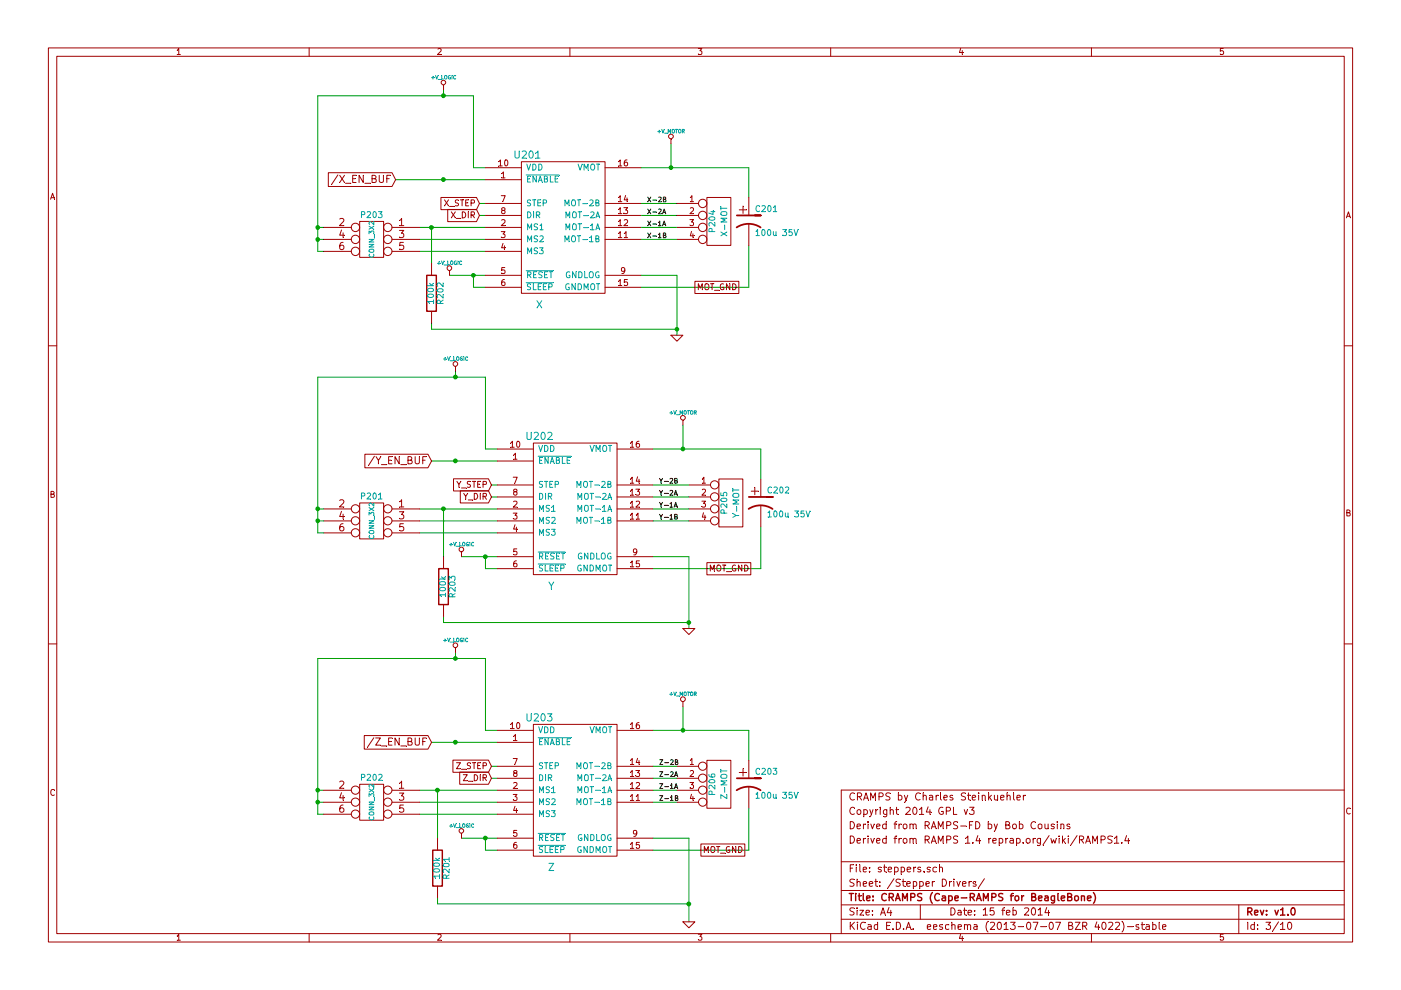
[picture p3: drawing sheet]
EESchema Schematic File Version 2
LIBS:power
LIBS:device
LIBS:transistors
LIBS:conn
LIBS:linear
LIBS:regul
LIBS:74xx
LIBS:cmos4000
LIBS:adc-dac
LIBS:memory
LIBS:xilinx
LIBS:special
LIBS:microcontrollers
LIBS:dsp
LIBS:microchip
LIBS:analog_switches
LIBS:motorola
LIBS:texas
LIBS:intel
LIBS:audio
LIBS:interface
LIBS:digital-audio
LIBS:philips
LIBS:display
LIBS:cypress
LIBS:siliconi
LIBS:opto
LIBS:atmel
LIBS:contrib
LIBS:valves
LIBS:RMC
LIBS:arduino_shieldsNCL
LIBS:opendous
LIBS:beaglebone
LIBS:beagleboneblack
LIBS:CRAMPS-cache
EELAYER 27 0
EELAYER END
$Descr A4 11693 8268
encoding utf-8
Sheet 3 10
Title "CRAMPS (Cape-RAMPS for BeagleBone)"
Date "15 feb 2014"
Rev "v1.0"
Comp ""
Comment1 "Derived from RAMPS 1.4 reprap.org/wiki/RAMPS1.4"
Comment2 "Derived from RAMPS-FD by Bob Cousins"
Comment3 "Copyright 2014 GPL v3"
Comment4 "CRAMPS by Charles Steinkuehler"
$EndDescr
Wire Wire Line
	3700 750  3700 800 
Wire Wire Line
	5450 6700 5650 6700
Wire Wire Line
	5450 6500 5650 6500
Connection ~ 3650 6600
Connection ~ 5700 6100
Connection ~ 5750 7550
Wire Wire Line
	5750 7700 5750 7000
Connection ~ 5700 3750
Wire Wire Line
	5750 5250 5750 4650
Connection ~ 3700 4250
Wire Wire Line
	3700 4650 3700 4250
Connection ~ 5650 2750
Wire Wire Line
	6250 2050 6250 2400
Wire Wire Line
	6250 2400 5350 2400
Wire Wire Line
	5700 3550 5700 3750
Wire Wire Line
	5450 3750 6350 3750
Wire Wire Line
	5750 4250 5450 4250
Wire Wire Line
	5750 4050 5450 4050
Wire Wire Line
	5450 4750 6350 4750
Wire Wire Line
	5750 4650 5450 4650
Wire Wire Line
	5450 4150 5750 4150
Wire Wire Line
	5450 4350 5750 4350
Wire Wire Line
	3750 2300 4050 2300
Connection ~ 2650 2000
Wire Wire Line
	2650 2100 2650 800 
Wire Wire Line
	2650 2100 2700 2100
Wire Wire Line
	2650 2000 2700 2000
Wire Wire Line
	4050 1800 4000 1800
Wire Wire Line
	4050 2100 3500 2100
Wire Wire Line
	4050 1900 3500 1900
Wire Wire Line
	5350 2000 5650 2000
Wire Wire Line
	5350 1800 5650 1800
Wire Wire Line
	5350 2300 5650 2300
Wire Wire Line
	5650 1700 5350 1700
Wire Wire Line
	5650 1900 5350 1900
Wire Wire Line
	5600 1200 5600 1400
Connection ~ 3700 800 
Connection ~ 3700 1500
Wire Wire Line
	3500 2000 4050 2000
Wire Wire Line
	4000 1700 4050 1700
Wire Wire Line
	2700 1900 2650 1900
Connection ~ 2650 1900
Wire Wire Line
	4050 2400 3950 2400
Wire Wire Line
	3950 2400 3950 2300
Connection ~ 3950 2300
Wire Wire Line
	4050 1400 3950 1400
Wire Wire Line
	3950 1400 3950 800 
Wire Wire Line
	3950 800  2650 800 
Wire Wire Line
	4050 3750 4050 3150
Wire Wire Line
	4050 3750 4150 3750
Connection ~ 4050 4650
Wire Wire Line
	4050 4650 4050 4750
Wire Wire Line
	4050 4750 4150 4750
Connection ~ 2650 4250
Wire Wire Line
	2650 4250 2700 4250
Wire Wire Line
	4100 4050 4150 4050
Wire Wire Line
	3500 4350 4150 4350
Connection ~ 3800 3850
Connection ~ 3800 3150
Wire Wire Line
	3800 3100 3800 3150
Wire Wire Line
	4050 3150 2650 3150
Wire Wire Line
	3600 3850 4150 3850
Wire Wire Line
	4150 4250 3500 4250
Wire Wire Line
	4150 4450 3500 4450
Wire Wire Line
	4150 4150 4100 4150
Wire Wire Line
	2700 4350 2650 4350
Wire Wire Line
	2700 4450 2650 4450
Wire Wire Line
	2650 4450 2650 3150
Connection ~ 2650 4350
Wire Wire Line
	3850 4650 4150 4650
Wire Wire Line
	5750 7000 5450 7000
Wire Wire Line
	5450 7100 6250 7100
Wire Wire Line
	5450 6100 6250 6100
Wire Wire Line
	5700 5900 5700 6100
Wire Wire Line
	4150 7000 3850 7000
Connection ~ 2650 6700
Wire Wire Line
	2650 6800 2650 5500
Wire Wire Line
	2650 6800 2700 6800
Wire Wire Line
	2650 6700 2700 6700
Wire Wire Line
	4150 6500 4100 6500
Wire Wire Line
	4150 6800 3500 6800
Wire Wire Line
	4150 6600 3500 6600
Wire Wire Line
	4150 6200 3600 6200
Wire Wire Line
	3800 5450 3800 5500
Connection ~ 3800 5500
Connection ~ 3800 6200
Wire Wire Line
	3500 6700 4150 6700
Wire Wire Line
	4100 6400 4150 6400
Wire Wire Line
	2700 6600 2650 6600
Connection ~ 2650 6600
Wire Wire Line
	4150 7100 4050 7100
Wire Wire Line
	4050 7100 4050 7000
Connection ~ 4050 7000
Wire Wire Line
	4150 6100 4050 6100
Wire Wire Line
	4050 6100 4050 5500
Wire Wire Line
	4050 5500 2650 5500
Wire Wire Line
	6250 1650 6250 1400
Wire Wire Line
	6250 1400 5350 1400
Connection ~ 5600 1400
Wire Wire Line
	6350 3750 6350 4000
Wire Wire Line
	6350 4750 6350 4400
Wire Wire Line
	6250 7100 6250 6750
Wire Wire Line
	6250 6100 6250 6350
Wire Wire Line
	3600 2700 3600 2750
Wire Wire Line
	3600 2750 5650 2750
Wire Wire Line
	5650 2300 5650 2800
Wire Wire Line
	5750 5200 3700 5200
Wire Wire Line
	3700 5200 3700 5150
Connection ~ 5750 5200
Wire Wire Line
	3600 2200 3600 1900
Connection ~ 3600 1900
Wire Wire Line
	3650 7500 3650 7550
Wire Wire Line
	3650 7000 3650 6600
Wire Wire Line
	3650 7550 5750 7550
Wire Wire Line
	5650 6400 5450 6400
Wire Wire Line
	5650 6600 5450 6600
Wire Wire Line
	3300 1500 4050 1500
Text GLabel 3600 6200 0    60   Input ~ 0
/Z_EN_BUF
Text GLabel 3600 3850 0    60   Input ~ 0
/Y_EN_BUF
Text GLabel 3300 1500 0    60   Input ~ 0
/X_EN_BUF
Text Label 5500 6700 0    40   ~ 0
Z-1B
Text Label 5500 6600 0    40   ~ 0
Z-1A
Text Label 5500 6500 0    40   ~ 0
Z-2A
Text Label 5500 6400 0    40   ~ 0
Z-2B
Text Label 5500 4350 0    40   ~ 0
Y-1B
Text Label 5500 4250 0    40   ~ 0
Y-1A
Text Label 5500 4150 0    40   ~ 0
Y-2A
Text Label 5500 4050 0    40   ~ 0
Y-2B
Text Label 5400 2000 0    40   ~ 0
X-1B
Text Label 5400 1900 0    40   ~ 0
X-1A
Text Label 5400 1800 0    40   ~ 0
X-2A
Text Label 5400 1700 0    40   ~ 0
X-2B
Text GLabel 5850 7100 2    50   UnSpc ~ 0
MOT_GND
Text GLabel 5900 4750 2    50   UnSpc ~ 0
MOT_GND
Text GLabel 5800 2400 2    50   UnSpc ~ 0
MOT_GND
$Comp
L +V_LOGIC #PWR037
U 1 1
P 3850 7000
F 0 "#PWR037" H 3850 6970 30  0001 C CNN
F 1 "+V_LOGIC" H 3850 7100 30  0000 C CNN
F 2 "" H 3850 7000 60  0001 C CNN
F 3 "" H 3850 7000 60  0001 C CNN
	1    3850 7000
	1    0    0    -1  
$EndComp
$Comp
L +V_LOGIC #PWR038
U 1 1
P 3850 4650
F 0 "#PWR038" H 3850 4620 30  0001 C CNN
F 1 "+V_LOGIC" H 3850 4750 30  0000 C CNN
F 2 "" H 3850 4650 60  0001 C CNN
F 3 "" H 3850 4650 60  0001 C CNN
	1    3850 4650
	1    0    0    -1  
$EndComp
$Comp
L +V_LOGIC #PWR039
U 1 1
P 3750 2300
F 0 "#PWR039" H 3750 2270 30  0001 C CNN
F 1 "+V_LOGIC" H 3750 2400 30  0000 C CNN
F 2 "" H 3750 2300 60  0001 C CNN
F 3 "" H 3750 2300 60  0001 C CNN
	1    3750 2300
	1    0    0    -1  
$EndComp
$Comp
L +V_LOGIC #PWR040
U 1 1
P 3800 5450
F 0 "#PWR040" H 3800 5420 30  0001 C CNN
F 1 "+V_LOGIC" H 3800 5550 30  0000 C CNN
F 2 "" H 3800 5450 60  0001 C CNN
F 3 "" H 3800 5450 60  0001 C CNN
	1    3800 5450
	1    0    0    -1  
$EndComp
$Comp
L +V_LOGIC #PWR041
U 1 1
P 3800 3100
F 0 "#PWR041" H 3800 3070 30  0001 C CNN
F 1 "+V_LOGIC" H 3800 3200 30  0000 C CNN
F 2 "" H 3800 3100 60  0001 C CNN
F 3 "" H 3800 3100 60  0001 C CNN
	1    3800 3100
	1    0    0    -1  
$EndComp
$Comp
L +V_LOGIC #PWR042
U 1 1
P 3700 750
F 0 "#PWR042" H 3700 720 30  0001 C CNN
F 1 "+V_LOGIC" H 3700 850 30  0000 C CNN
F 2 "" H 3700 750 60  0001 C CNN
F 3 "" H 3700 750 60  0001 C CNN
	1    3700 750 
	1    0    0    -1  
$EndComp
$Comp
L +V_MOTOR #PWR043
U 1 1
P 5700 5900
F 0 "#PWR043" H 5700 5870 30  0001 C CNN
F 1 "+V_MOTOR" H 5700 6000 30  0000 C CNN
F 2 "" H 5700 5900 60  0001 C CNN
F 3 "" H 5700 5900 60  0001 C CNN
	1    5700 5900
	1    0    0    -1  
$EndComp
$Comp
L +V_MOTOR #PWR044
U 1 1
P 5700 3550
F 0 "#PWR044" H 5700 3520 30  0001 C CNN
F 1 "+V_MOTOR" H 5700 3650 30  0000 C CNN
F 2 "" H 5700 3550 60  0001 C CNN
F 3 "" H 5700 3550 60  0001 C CNN
	1    5700 3550
	1    0    0    -1  
$EndComp
$Comp
L +V_MOTOR #PWR045
U 1 1
P 5600 1200
F 0 "#PWR045" H 5600 1170 30  0001 C CNN
F 1 "+V_MOTOR" H 5600 1300 30  0000 C CNN
F 2 "" H 5600 1200 60  0001 C CNN
F 3 "" H 5600 1200 60  0001 C CNN
	1    5600 1200
	1    0    0    -1  
$EndComp
$Comp
L R R201
U 1 1
P 3650 7250
F 0 "R201" V 3730 7250 50  0000 C CNN
F 1 "100k" V 3650 7250 50  0000 C CNN
F 2 "" H 3650 7250 60  0001 C CNN
F 3 "" H 3650 7250 60  0001 C CNN
F 4 "Stackpole" H 6250 6550 60  0001 C CNN "Mfg"
F 5 "RMCF0805FT100K" H 6250 6550 60  0001 C CNN "PartNo"
F 6 "KOA" V 3600 2450 60  0001 C CNN "AltMfg"
F 7 "RK73H2ATTD1003F" V 3600 2450 60  0001 C CNN "AltPartNo"
	1    3650 7250
	1    0    0    -1  
$EndComp
$Comp
L R R203
U 1 1
P 3700 4900
F 0 "R203" V 3780 4900 50  0000 C CNN
F 1 "100k" V 3700 4900 50  0000 C CNN
F 2 "" H 3700 4900 60  0001 C CNN
F 3 "" H 3700 4900 60  0001 C CNN
F 4 "Stackpole" H 6250 6550 60  0001 C CNN "Mfg"
F 5 "RMCF0805FT100K" H 6250 6550 60  0001 C CNN "PartNo"
F 6 "KOA" V 3600 2450 60  0001 C CNN "AltMfg"
F 7 "RK73H2ATTD1003F" V 3600 2450 60  0001 C CNN "AltPartNo"
	1    3700 4900
	1    0    0    -1  
$EndComp
$Comp
L GND #PWR046
U 1 1
P 5750 5250
F 0 "#PWR046" H 5750 5250 30  0001 C CNN
F 1 "GND" H 5750 5180 30  0001 C CNN
F 2 "" H 5750 5250 60  0001 C CNN
F 3 "" H 5750 5250 60  0001 C CNN
	1    5750 5250
	1    0    0    -1  
$EndComp
$Comp
L GND #PWR047
U 1 1
P 5650 2800
F 0 "#PWR047" H 5650 2800 30  0001 C CNN
F 1 "GND" H 5650 2730 30  0001 C CNN
F 2 "" H 5650 2800 60  0001 C CNN
F 3 "" H 5650 2800 60  0001 C CNN
	1    5650 2800
	1    0    0    -1  
$EndComp
$Comp
L R R202
U 1 1
P 3600 2450
F 0 "R202" V 3680 2450 50  0000 C CNN
F 1 "100k" V 3600 2450 50  0000 C CNN
F 2 "" H 3600 2450 60  0001 C CNN
F 3 "" H 3600 2450 60  0001 C CNN
F 4 "Stackpole" H 6250 6550 60  0001 C CNN "Mfg"
F 5 "RMCF0805FT100K" H 6250 6550 60  0001 C CNN "PartNo"
F 6 "KOA" V 3600 2450 60  0001 C CNN "AltMfg"
F 7 "RK73H2ATTD1003F" V 3600 2450 60  0001 C CNN "AltPartNo"
	1    3600 2450
	1    0    0    -1  
$EndComp
$Comp
L CP1 C203
U 1 1
P 6250 6550
F 0 "C203" H 6300 6650 50  0000 L CNN
F 1 "100u 35V" H 6300 6450 50  0000 L CNN
F 2 "" H 6250 6550 60  0001 C CNN
F 3 "" H 6250 6550 60  0001 C CNN
F 4 "Nichicon" H 6250 6550 60  0001 C CNN "Mfg"
F 5 "UCD1V101MCL6GS" H 6250 6550 60  0001 C CNN "PartNo"
	1    6250 6550
	1    0    0    -1  
$EndComp
$Comp
L CP1 C202
U 1 1
P 6350 4200
F 0 "C202" H 6400 4300 50  0000 L CNN
F 1 "100u 35V" H 6400 4100 50  0000 L CNN
F 2 "" H 6350 4200 60  0001 C CNN
F 3 "" H 6350 4200 60  0001 C CNN
F 4 "Nichicon" H 6350 4200 60  0001 C CNN "Mfg"
F 5 "UCD1V101MCL6GS" H 6350 4200 60  0001 C CNN "PartNo"
	1    6350 4200
	1    0    0    -1  
$EndComp
$Comp
L CP1 C201
U 1 1
P 6250 1850
F 0 "C201" H 6300 1950 50  0000 L CNN
F 1 "100u 35V" H 6300 1750 50  0000 L CNN
F 2 "" H 6250 1850 60  0001 C CNN
F 3 "" H 6250 1850 60  0001 C CNN
F 4 "Nichicon" H 6250 1850 60  0001 C CNN "Mfg"
F 5 "UCD1V101MCL6GS" H 6250 1850 60  0001 C CNN "PartNo"
	1    6250 1850
	1    0    0    -1  
$EndComp
Text GLabel 4100 6500 0    50   Input ~ 0
Z_DIR
Text GLabel 4100 6400 0    50   Input ~ 0
Z_STEP
$Comp
L CONN_3X2 P202
U 1 1
P 3100 6750
F 0 "P202" H 3100 7000 50  0000 C CNN
F 1 "CONN_3X2" V 3100 6800 40  0000 C CNN
F 2 "" H 3100 6750 60  0001 C CNN
F 3 "" H 3100 6750 60  0001 C CNN
F 4 "Harwin" H 6250 6550 60  0001 C CNN "Mfg"
F 5 "M20-9980345" H 6250 6550 60  0001 C CNN "PartNo"
	1    3100 6750
	-1   0    0    -1  
$EndComp
$Comp
L CONN_4 P206
U 1 1
P 6000 6550
F 0 "P206" V 5950 6550 50  0000 C CNN
F 1 "Z-MOT" V 6050 6550 50  0000 C CNN
F 2 "" H 6000 6550 60  0001 C CNN
F 3 "" H 6000 6550 60  0001 C CNN
F 4 "Molex" H 6250 6550 60  0001 C CNN "Mfg"
F 5 "22-23-2041" H 6250 6550 60  0001 C CNN "PartNo"
	1    6000 6550
	1    0    0    -1  
$EndComp
$Comp
L GND #PWR048
U 1 1
P 5750 7700
F 0 "#PWR048" H 5750 7700 30  0001 C CNN
F 1 "GND" H 5750 7630 30  0001 C CNN
F 2 "" H 5750 7700 60  0001 C CNN
F 3 "" H 5750 7700 60  0001 C CNN
	1    5750 7700
	1    0    0    -1  
$EndComp
$Comp
L CONN_3X2 P201
U 1 1
P 3100 4400
F 0 "P201" H 3100 4650 50  0000 C CNN
F 1 "CONN_3X2" V 3100 4450 40  0000 C CNN
F 2 "" H 3100 4400 60  0001 C CNN
F 3 "" H 3100 4400 60  0001 C CNN
F 4 "Harwin" H 6250 6550 60  0001 C CNN "Mfg"
F 5 "M20-9980345" H 6250 6550 60  0001 C CNN "PartNo"
	1    3100 4400
	-1   0    0    -1  
$EndComp
Text GLabel 4100 4050 0    50   Input ~ 0
Y_STEP
Text GLabel 4100 4150 0    50   Input ~ 0
Y_DIR
$Comp
L CONN_4 P205
U 1 1
P 6100 4200
F 0 "P205" V 6050 4200 50  0000 C CNN
F 1 "Y-MOT" V 6150 4200 50  0000 C CNN
F 2 "" H 6100 4200 60  0001 C CNN
F 3 "" H 6100 4200 60  0001 C CNN
F 4 "Molex" H 6250 6550 60  0001 C CNN "Mfg"
F 5 "22-23-2041" H 6250 6550 60  0001 C CNN "PartNo"
	1    6100 4200
	1    0    0    -1  
$EndComp
$Comp
L CONN_4 P204
U 1 1
P 6000 1850
F 0 "P204" V 5950 1850 50  0000 C CNN
F 1 "X-MOT" V 6050 1850 50  0000 C CNN
F 2 "" H 6000 1850 60  0001 C CNN
F 3 "" H 6000 1850 60  0001 C CNN
F 4 "Molex" H 6250 6550 60  0001 C CNN "Mfg"
F 5 "22-23-2041" H 6250 6550 60  0001 C CNN "PartNo"
	1    6000 1850
	1    0    0    -1  
$EndComp
Text GLabel 4000 1800 0    50   Input ~ 0
X_DIR
Text GLabel 4000 1700 0    50   Input ~ 0
X_STEP
$Comp
L CONN_3X2 P203
U 1 1
P 3100 2050
F 0 "P203" H 3100 2300 50  0000 C CNN
F 1 "CONN_3X2" V 3100 2100 40  0000 C CNN
F 2 "" H 3100 2050 60  0001 C CNN
F 3 "" H 3100 2050 60  0001 C CNN
F 4 "Harwin" H 6250 6550 60  0001 C CNN "Mfg"
F 5 "M20-9980345" H 6250 6550 60  0001 C CNN "PartNo"
	1    3100 2050
	-1   0    0    -1  
$EndComp
$Comp
L POLOLU U203
U 1 1
P 4800 6600
F 0 "U203" H 4500 7200 60  0000 C CNN
F 1 "Z" H 4600 5950 60  0000 C CNN
F 2 "" H 4800 6600 60  0001 C CNN
F 3 "" H 4800 6600 60  0001 C CNN
F 4 "Sullins" H 6250 6550 60  0001 C CNN "Mfg"
F 5 "PPTC241LFBN-RC" H 6250 6550 60  0001 C CNN "PartNo"
	1    4800 6600
	1    0    0    -1  
$EndComp
$Comp
L POLOLU U202
U 1 1
P 4800 4250
F 0 "U202" H 4500 4850 60  0000 C CNN
F 1 "Y" H 4600 3600 60  0000 C CNN
F 2 "" H 4800 4250 60  0001 C CNN
F 3 "" H 4800 4250 60  0001 C CNN
F 4 "Sullins" H 6250 6550 60  0001 C CNN "Mfg"
F 5 "PPTC241LFBN-RC" H 6250 6550 60  0001 C CNN "PartNo"
	1    4800 4250
	1    0    0    -1  
$EndComp
$Comp
L POLOLU U201
U 1 1
P 4700 1900
F 0 "U201" H 4400 2500 60  0000 C CNN
F 1 "X" H 4500 1250 60  0000 C CNN
F 2 "" H 4700 1900 60  0001 C CNN
F 3 "" H 4700 1900 60  0001 C CNN
F 4 "Sullins" H 6250 6550 60  0001 C CNN "Mfg"
F 5 "PPTC241LFBN-RC" H 6250 6550 60  0001 C CNN "PartNo"
	1    4700 1900
	1    0    0    -1  
$EndComp
$EndSCHEMATC
